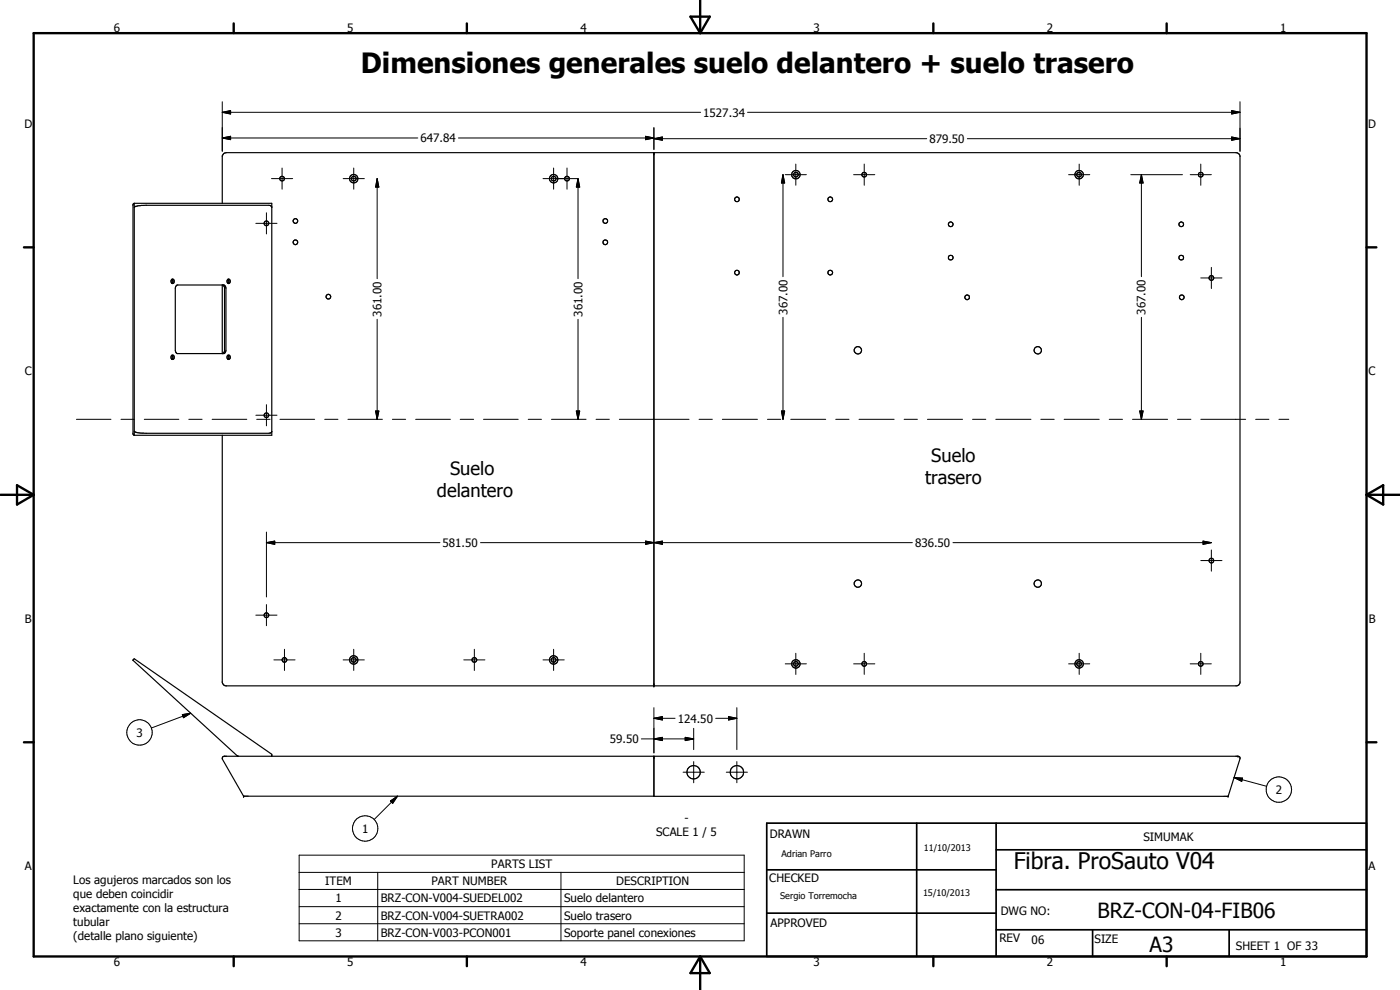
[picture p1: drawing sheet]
<svg xmlns="http://www.w3.org/2000/svg" width="420mm" height="297mm" viewBox="0 0 420 297" stroke-linecap="round" stroke-linejoin="round" font-family="sans-serif">
<g fill="#000">
<circle cx="196.2" cy="205.8" r=".18"/>
<circle cx="73.1" cy="238.9" r=".18"/>
<circle cx="368.5" cy="238.9" r=".18"/>
<circle cx="371.5" cy="226.9" r=".18"/>
</g>
<g fill="none" stroke="#000" stroke-width=".35">
<path d="M196.2 45.8v160M40.3 61h41.3v69.6h-41.3M40.3 61l-.4 .4v68.8l.4 .4M40.3 61v69.6M66.7 61v-14.3l.6-.7 .7-.2 303.4 .1 .4 .2 .3 .7v158.1l-.3 .6-.6 .3-303.7-.1-.8-.8v-74.3M81.6 62.1l-.9-.5h-37.2l-2.2 .2-1 .4M51.6 83.8l.1-.1a.64 .64 0 0 1 .6 .7 .64 .64 0 0 1-.7 .6M51.6 83.8l-.3 .8 .3 .4M51.6 83.8l.3 .6-.3 .6M52.9 85.7l.3-.2h14l.4 .4 .2 .6v18.6l-.4 .9-14.2 .1-.4-.4-.2-.6v-18.6zM66.7 85.5v20.6M66.8 85.5l.6 .8v19l-.6 .8"/>
<path d="M68.3 83.9a.61 .61 0 0 1 .9 .4 .61 .61 0 0 1-.6 .8l-.5-.5zM68.4 83.8l.3 .6-.3 .6M51.6 106.6l.3 .6-.3 .6M51.6 106.6h.3a.71 .71 0 0 1 .4 .6 .71 .71 0 0 1-.5 .7l-.2-.1M51.6 106.6l-.3 .8 .3 .4M68.3 106.7a.55 .55 0 0 1 .8 .5 .55 .55 0 0 1-.9 .4zM68.4 106.6l.3 .6-.3 .6M40.3 129.4a4.7 4.7 0 0 0 3.2 .6h37.2l.9-.5M71.6 226.9l-.4-.2-31.2-28.7 .3-.3 41.3 28.6v.6M196.2 226.9v12h172.4l3.5-11.2v-.6l-.6-.2h-304.2l-.3 .1-.3 .5 6.4 11.4h123.1"/>
<circle cx="84.6" cy="53.6" r=".7"/>
<circle cx="106.1" cy="53.6" r="1.26"/>
<circle cx="106.2" cy="53.6" r=".7"/>
<circle cx="166.1" cy="53.6" r="1.27"/>
<circle cx="166.1" cy="53.6" r=".7"/>
<circle cx="170.2" cy="53.6" r=".7"/>
<circle cx="221.2" cy="59.8" r=".69"/>
<circle cx="238.8" cy="52.4" r="1.27"/>
<circle cx="238.9" cy="52.4" r=".71"/>
<circle cx="249.2" cy="59.8" r=".71"/>
<circle cx="259.4" cy="52.4" r=".7"/>
<circle cx="323.9" cy="52.4" r=".69"/>
<circle cx="323.9" cy="52.4" r="1.28"/>
<circle cx="360.3" cy="52.4" r=".69"/>
<circle cx="80" cy="67" r=".7"/>
<circle cx="88.7" cy="72.7" r=".69"/>
<circle cx="88.7" cy="66.3" r=".69"/>
<circle cx="181.6" cy="66.3" r=".7"/>
<circle cx="181.7" cy="72.7" r=".71"/>
<circle cx="285.3" cy="67.3" r=".7"/>
<circle cx="285.3" cy="77.3" r=".71"/>
<circle cx="354.5" cy="77.3" r=".69"/>
<circle cx="354.5" cy="67.3" r=".71"/>
<circle cx="98.5" cy="89" r=".71"/>
<circle cx="221.2" cy="81.8" r=".69"/>
<circle cx="249.2" cy="81.8" r=".7"/>
<circle cx="290.3" cy="89.2" r=".68"/>
<circle cx="354.7" cy="89.2" r=".7"/>
<circle cx="363.6" cy="83.4" r=".72"/>
<circle cx="257.5" cy="105.1" r="1.1"/>
<circle cx="311.5" cy="105.1" r="1.09"/>
<circle cx="80" cy="124.6" r=".69"/>
<circle cx="257.5" cy="175.1" r="1.1"/>
<circle cx="311.4" cy="175.1" r="1.1"/>
<circle cx="363.5" cy="168.2" r=".71"/>
<circle cx="80" cy="184.6" r=".71"/>
<circle cx="85.4" cy="198" r=".69"/>
<circle cx="106.2" cy="198" r=".7"/>
<circle cx="106.2" cy="198" r="1.27"/>
<circle cx="142.3" cy="198" r=".7"/>
<circle cx="166.1" cy="198" r=".7"/>
<circle cx="166.2" cy="198" r="1.27"/>
<circle cx="238.9" cy="199.2" r="1.26"/>
<circle cx="238.9" cy="199.2" r=".7"/>
<circle cx="259.4" cy="199.2" r=".7"/>
<circle cx="323.8" cy="199.2" r="1.26"/>
<circle cx="323.9" cy="199.2" r=".7"/>
<circle cx="360.4" cy="199.2" r=".7"/>
<circle cx="208.2" cy="231.7" r="2.01"/>
<circle cx="221.2" cy="231.7" r="2.01"/>
</g>
<g fill="none" stroke="#000" stroke-width=".71">
<path d="M10.1 9.9h400v277.1h-400zM70.1 7v2.9M140.1 7v2.9M207.2 5h5.8l-2.9 4.9zM210.1 0v9.9M280.1 7v2.9M350.1 7v2.9M7.2 74.2h2.9M410.1 74.2h3M.1 148.5h10M5.1 145.6l5 2.9-5 2.9zM410.1 148.5h10"/>
<path d="M410.1 148.5l5-2.9v5.8zM7.2 222.7h2.9M410.1 222.7h3M70.1 287v2.9M140.1 287v2.9M210.1 287v10M210.1 287l2.9 5h-5.8zM280.1 287v2.9M350.1 287v2.9"/>
</g>
<path d="M230.1 247h180v40h-180zM275.1 247v40M298.9 255h111.2M298.9 247v40M230.1 274h68.8M230.1 261h68.8M298.9 279h111.2M298.9 267h111.2M327.9 279v8M368.9 279v8" fill="none" stroke="#000" stroke-width=".51"/>
<g fill="none" stroke="#000" stroke-width=".3">
<path d="M66.7 33.7l2.5-.5v1zM66.7 33.7h143.6M66.7 30.5v14.9M196.2 38.2v6.6M224.4 33.7h147.7M369.6 33.2l2.5 .5-2.5 .5zM372.1 30.5v14.9M66.7 41.4l2.5-.5v1zM66.7 41.4h58.7M81.5 53.6h6.3M84.7 50.4v6.4M103 53.6h6.3"/>
<path d="M106.2 50.4v6.4M113.2 53.6l.5 2.5h-1zM113.2 53.6v30M137.6 41.4h58.6M163 53.6h10.3M166.1 50.4v6.4M170.2 50.4v6.4M173.5 53.6l.5 2.5h-1zM173.5 53.6v30M193.7 40.9l2.5 .5-2.5 .5zM196.2 41.6l2.6-.5v1zM196.2 41.6h81.9"/>
<path d="M235 52.4l.5 2.5h-1zM235 52.4v30.6M235.7 52.4h6.3M238.8 49.2v6.4M256.2 52.4h6.3M259.4 49.2v6.4M290.3 41.6h81.8M320.7 52.4h6.4M323.9 49.2v6.4M339.4 52.4h15.5M342.5 52.4l.6 2.5h-1.1zM342.5 52.4v30.6"/>
<path d="M357.2 52.4h6.3M360.4 49.2v6.4M369.6 41.1l2.5 .5-2.5 .5zM76.8 67h6.3M80 63.8v6.4M113.2 95.8v30M173.5 95.8v30M235 95.2v30.6M342.5 95.2v30.6M360.4 83.4h6.3M363.5 80.2v6.4M22.9 125.8h10.4"/>
<path d="M36.3 125.8h4M43.3 125.8h10.4M56.7 125.8h4M63.7 125.8h10.4M76.8 124.6h6.3M77 125.8h4.1M80 121.4v6.4M84 125.8h10.4M97.4 125.8h4M104.4 125.8h10.4M112.7 123.3h1l-.5 2.5zM117.8 125.8h3.9"/>
<path d="M124.7 125.8h10.5M138.1 125.8h4M145.1 125.8h10.4M158.5 125.8h4M165.5 125.8h10.4M173 123.3h1l-.5 2.5zM178.9 125.8h4M185.9 125.8h20.9M209.8 125.8h4M216.8 125.8h10.5M230.3 125.8h4M234.5 123.3h1l-.5 2.5z"/>
<path d="M237.3 125.8h10.5M250.8 125.8h4M257.8 125.8h10.5M271.3 125.8h4M278.3 125.8h10.6M291.9 125.8h4M298.9 125.8h10.5M312.4 125.8h4M319.4 125.8h10.5M332.9 125.8h4M339.9 125.8h10.5M342 123.3h1.1l-.6 2.5z"/>
<path d="M353.4 125.8h4M360.4 125.8h13.4M376.8 125.8h4M383.8 125.8h3M80 159.6v19.5M80 162.8l2.5-.5v1zM80 162.8h52M144.2 162.8h129.6M193.7 162.3l2.5 .5-2.5 .5zM196.2 162.8l2.6-.5v1zM286 162.8h77.5M360.4 168.2h6.3"/>
<path d="M361 162.3l2.5 .5-2.5 .5zM363.5 165v6.4M76.8 184.6h6.3M80 181.4v6.3M82.2 198h6.3M85.4 194.8v6.4M103 198h6.3M106.2 194.8v6.4M139.2 198h6.3M142.4 194.8v6.4M163 198h6.3M166.1 194.8v6.4"/>
<path d="M235.7 199.2h6.3M238.8 196v6.4M256.2 199.2h6.3M259.4 196v6.4M320.7 199.2h6.4M323.9 196v6.4M357.2 199.2h6.3M360.4 196v6.4M54.7 214.4l2.5-.4-2.1 1.3zM57.2 214l-11.8 4.4M196.2 215.5l2.6-.5v1zM196.2 212.3v13.6"/>
<path d="M196.2 215.5h6.4M208.2 218.5v6.4M214.8 215.5h6.3M218.6 215l2.5 .5-2.5 .5zM221.1 212.3v12.6M119.3 238.9l-7 7M192.5 221.7h15.7M196.2 221.7l2.6-.5v1zM205 231.7h6.4M205.6 221.2l2.6 .5-2.6 .5zM208.2 228.5v6.4M218 231.7h6.3"/>
<path d="M221.1 228.5v6.4M370.4 233.3l2.5 .2-.3 .9zM370.4 233.3l9.7 2.6M89.8 256.6h133.5v25.7h-133.5zM117.2 240.3l2.1-1.4-1.5 2.1zM89.8 261.7h133.5M89.8 266.9h133.5M89.8 272h133.5M89.8 277.2h133.5M113.4 261.7v20.6M168.3 261.7v20.6"/>
<circle cx="41.9" cy="219.8" r="3.8"/>
<circle cx="383.8" cy="236.9" r="3.8"/>
<circle cx="109.6" cy="248.6" r="3.8"/>
</g>
<g fill="#000">
<path d="M66.7 33.7l2.5-.5v1zM369.6 33.2l2.5 .5-2.5 .5zM66.7 41.4l2.5-.5v1zM113.2 53.6l.5 2.5h-1zM173.5 53.6l.5 2.5h-1zM193.7 40.9l2.5 .5-2.5 .5zM196.2 41.6l2.6-.5v1zM235 52.4l.5 2.5h-1zM342.5 52.4l.6 2.5h-1.1zM369.6 41.1l2.5 .5-2.5 .5zM112.7 123.3h1l-.5 2.5zM173 123.3h1l-.5 2.5z"/>
<path d="M234.5 123.3h1l-.5 2.5zM342 123.3h1.1l-.6 2.5zM80 162.8l2.5-.5v1zM193.7 162.3l2.5 .5-2.5 .5zM196.2 162.8l2.6-.5v1zM361 162.3l2.5 .5-2.5 .5zM54.7 214.4l2.5-.4-2.1 1.3zM196.2 215.5l2.6-.5v1zM218.6 215l2.5 .5-2.5 .5zM196.2 221.7l2.6-.5v1zM205.6 221.2l2.6 .5-2.6 .5zM370.4 233.3l2.5 .2-.3 .9z"/>
<path d="M117.2 240.3l2.1-1.4-1.5 2.1z"/>
</g>
<text font-size="8.4" x="108.3" y="21.9">Dimensiones generales suelo delantero + suelo trasero</text>
<text font-size="6.9" x="304.2" y="260.7">Fibra. ProSauto V04</text>
<g font-size="6.3">
<text x="329.4" y="275.4">BRZ-CON-04-FIB06</text>
<text x="345" y="285.6">A3</text>
</g>
<g font-size="5.5">
<text x="135.1" y="142.4">Suelo</text>
<text x="279.5" y="138.7">Suelo</text>
<text x="131.1" y="149">delantero</text>
<text x="277.6" y="145.2">trasero</text>
</g>
<g font-size="3.5">
<text x="34.2" y="9.6">6</text>
<text x="104.2" y="9.6">5</text>
<text x="174.2" y="9.6">4</text>
<text x="244.2" y="9.6">3</text>
<text x="314.2" y="9.6">2</text>
<text x="384.2" y="9.6">1</text>
<text x="211.1" y="35">1527.34</text>
<text x="7.3" y="38.4">D</text>
<text x="410.6" y="38.4">D</text>
<text x="126.2" y="42.7">647.84</text>
<text x="278.9" y="42.9">879.50</text>
<text x="114.5" y="95" transform="rotate(-90 114.5 95)">361.00</text>
<text x="174.8" y="95" transform="rotate(-90 174.8 95)">361.00</text>
<text x="236.3" y="94.4" transform="rotate(-90 236.3 94.4)">367.00</text>
<text x="343.8" y="94.4" transform="rotate(-90 343.8 94.4)">367.00</text>
<text x="7.4" y="112.6">C</text>
<text x="410.7" y="112.6">C</text>
<text x="132.8" y="164.1">581.50</text>
<text x="274.6" y="164.1">836.50</text>
<text x="7.4" y="186.9">B</text>
<text x="410.8" y="186.9">B</text>
<text x="41" y="221.1">3</text>
<text x="203.4" y="216.8">124.50</text>
<text x="183" y="223">59.50</text>
<text x="382.9" y="238.2">2</text>
<text x="108.7" y="249.9">1</text>
<text x="196.9" y="250.9">SCALE 1 / 5</text>
<text x="205.4" y="246.7">-</text>
<text x="231" y="251.5">DRAWN</text>
<text x="343.1" y="252.3">SIMUMAK</text>
<text x="7.4" y="261.1">A</text>
<text x="147.4" y="260.5">PARTS LIST</text>
<text x="410.7" y="261.1">A</text>
<text x="22" y="265.2">Los agujeros marcados son los</text>
<text x="22" y="269.4">que deben coincidir</text>
<text x="97.6" y="265.6">ITEM</text>
<text x="129.5" y="265.6">PART NUMBER</text>
<text x="184.9" y="265.6">DESCRIPTION</text>
<text x="230.9" y="264.6">CHECKED</text>
<text x="22" y="273.6">exactamente con la estructura</text>
<text x="100.7" y="270.7">1</text>
<text x="100.7" y="275.9">2</text>
<text x="114.3" y="270.8">BRZ-CON-V004-SUEDEL002</text>
<text x="114.3" y="275.9">BRZ-CON-V004-SUETRA002</text>
<text x="169.3" y="270.8">Suelo delantero</text>
<text x="169.3" y="275.9">Suelo trasero</text>
<text x="300.3" y="274.5">DWG NO:</text>
<text x="22" y="277.7">tubular</text>
<text x="22" y="281.9">(detalle plano siguiente)</text>
<text x="100.7" y="281">3</text>
<text x="114.3" y="281">BRZ-CON-V003-PCON001</text>
<text x="169.3" y="281.1">Soporte panel conexiones</text>
<text x="231.3" y="278.3">APPROVED</text>
<text x="299.9" y="282.6">REV</text>
<text x="309.6" y="283.3">06</text>
<text x="328.5" y="283.1">SIZE</text>
<text x="370.9" y="285.1">SHEET 1 OF 33</text>
<text x="34.2" y="289.9">6</text>
<text x="104.2" y="289.9">5</text>
<text x="174.2" y="289.9">4</text>
<text x="244.2" y="289.9">3</text>
<text x="314.2" y="289.9">2</text>
<text x="384.2" y="289.9">1</text>
</g>
<g font-size="2.7">
<text x="234.5" y="257.1">Adrian Parro</text>
<text x="277.2" y="255.3">11/10/2013</text>
<text x="234.1" y="269.7">Sergio Torremocha</text>
<text x="277" y="268.7">15/10/2013</text>
</g>
</svg>
